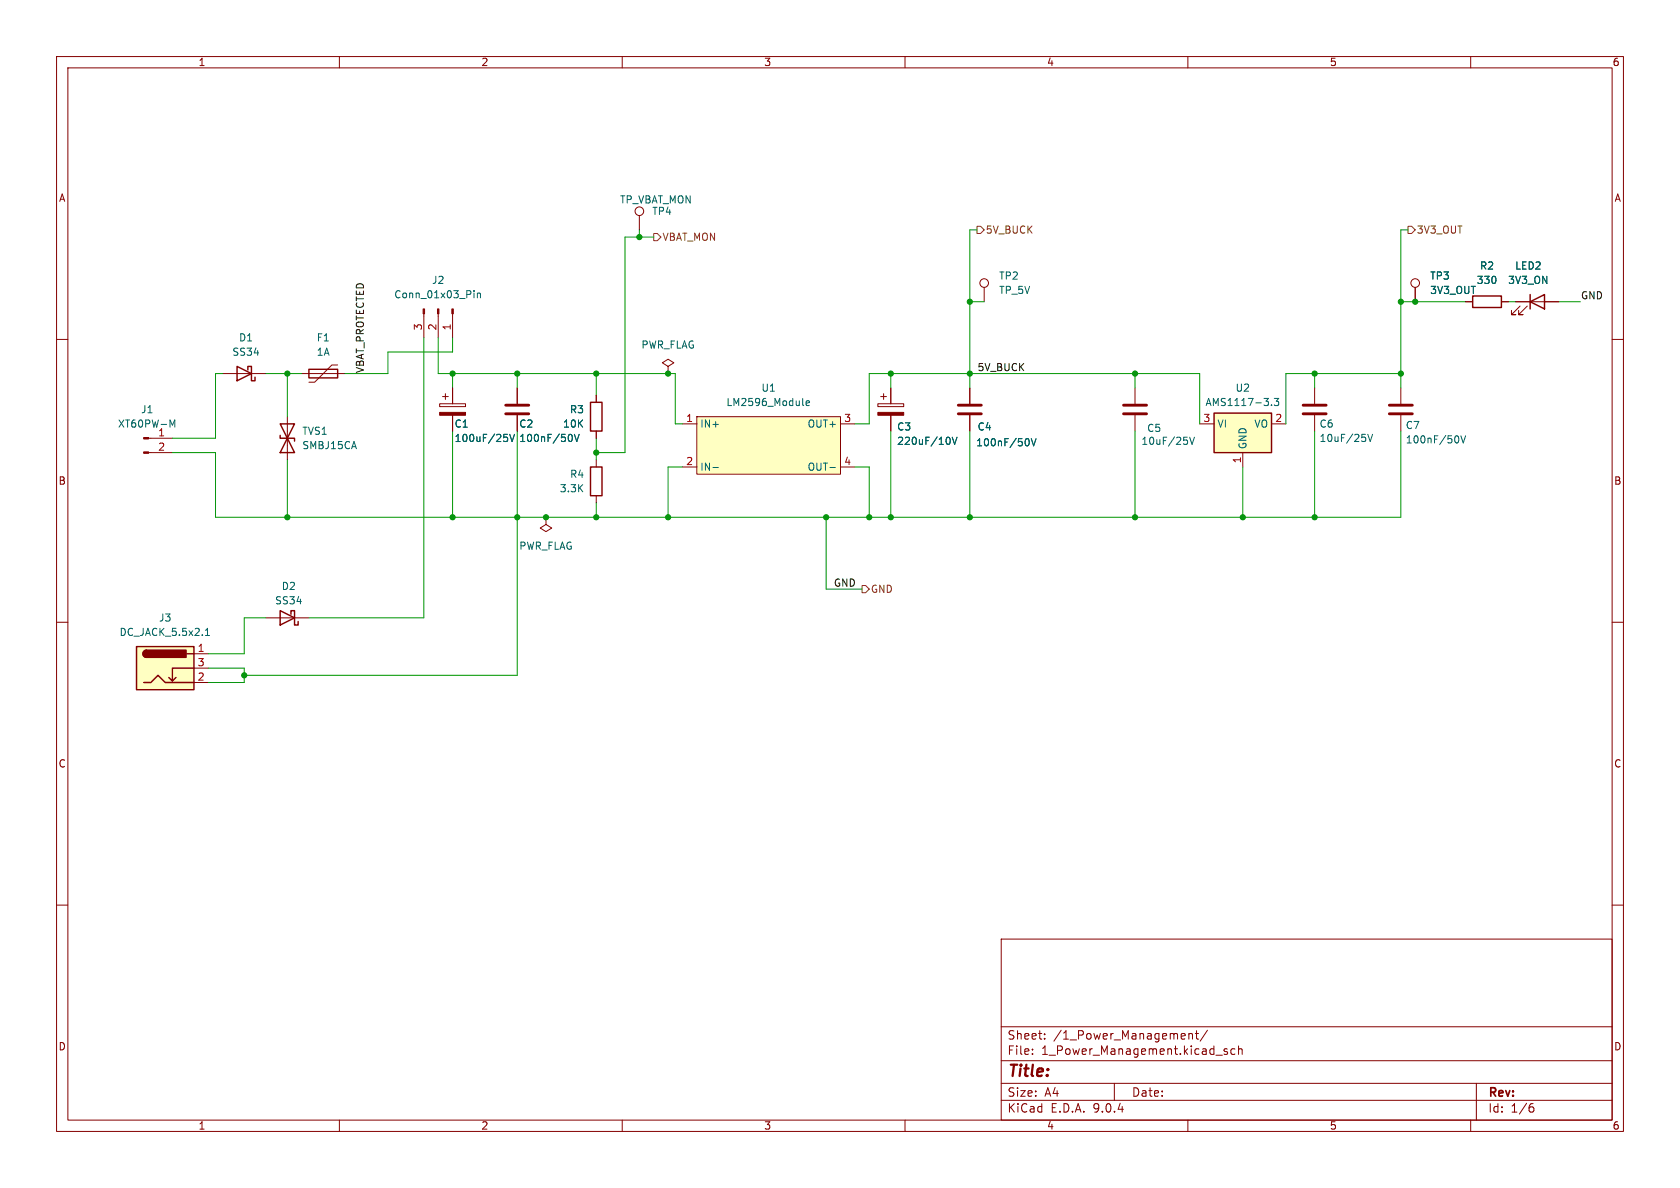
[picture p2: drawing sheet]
<svg xmlns="http://www.w3.org/2000/svg" width="297mm" height="210mm" viewBox="0 0 297 210" stroke-linecap="round" stroke-linejoin="round" font-family="sans-serif">
<g fill="none" stroke="#840000" stroke-width=".18">
<path d="M10 10h277v190h-277zM12 12h273v186h-273zM60 10v2M110 10v2M160 10v2M210 10v2M260 10v2M74.9 55.5v4.2M77.5 55.5v4.2M80 55.5v4.2M174 50.8v2.5M10 60h2"/>
<path d="M105.4 69.9v1.2M105.4 76.2v1.3M155.2 71.4h4.6v.5h-4.6zM155.7 70.1h1M156.2 69.6v1M157.5 68.6v2.8M157.5 73.4v2.8M200.7 68.6v2.8M200.7 73.4v2.8M285 60h2M96.5 91.4v1.3l1 .6-1 .7-1-.7 1-.6M96.5 91.4h.1"/>
<path d="M105.4 81.3v1.3M105.4 87.6v1.3M10 110h2M47 109.2h7.6M285 110h2M10 160h2M177 166h108v32h-108zM285 160h2M60 198v2M110 198v2M160 198v2M177 194.5h108"/>
<path d="M177 191.5h108M177 187.5h108M177 181.5h108M182.5 186.3v.1M182.5 185.5v.1M184.7 183.6v.1M184.7 182.8v.1M197 191.5v3M210 198v2M210.2 182.7v1M210.2 182.8l.2-.1 .3 .1 .1 .9M211.3 182.7h.6"/>
<path d="M211.5 182.2v1.3l.4 .2M213.5 182.1l-1.3 2M217 185.5l-.4-.1-.2 .2 .1 .2 .5 .2v.3h-.6M218.3 185.5l-.4-.1-.3 .3v.4l.1 .2h.6M219 185.5l.2-.1 .3 .1 .1 .9M219 184.9v1.5M260 198v2M261 191.5v6.5M270.6 195.7h.4l.2 .3-.1 .5-.5 .1M271 195.1l-.4 .1"/>
<circle cx="174" cy="50" r=".76"/>
</g>
<g fill="#840000" stroke="#840000" stroke-width=".18">
<path d="M79.9 54.6h.2v.9h-.2z"/>
<path d="M77.3 54.6h.3v.9h-.3z"/>
<path d="M74.8 54.6h.3v.9h-.3z"/>
<path d="M155.2 72.9h4.6v.5h-4.6z"/>
</g>
<path d="M83.8 51.4v.1M83.8 51.8v.8M84.4 51.8v.8M84.4 51.9l.2-.1 .3 .1v.7M167.7 77.3a.79 .79 0 0 1 0 1.3M168.3 77.3l.5 1.3 .4-1.3M209.9 77.9v.5M210.3 77.3l.4 1.3 .5-1.3" fill="none" stroke="#006464" stroke-width=".18"/>
<path d="M104.4 71.1h2v5.1h-2zM104.4 82.6h2v5h-2zM49.5 108l2.6 1.2-2.6 1.3zM51.4 108.6v-.6h.7v2.5h.6v-.6" fill="none" stroke="#840000" stroke-width=".25"/>
<path d="M198.6 71.6h4.1M198.6 73.2h4.1" fill="none" stroke="#840000" stroke-width=".51"/>
<path d="M24.1 114.3h10.2v7.6h-10.2z" fill="#ffffc2"/>
<path d="M24.1 114.3h10.2v7.6h-10.2zM25.9 114.9a.64 .64 0 0 0-.6 .7 .64 .64 0 0 0 .6 .6M31.1 119.8l-.6 .6M33 115.6h1.3M34.3 118.1h-3.8v2.3l-.7-.6M25.4 120.7h1.3l1.2-1.3 1.3 1.3h5.1" fill="none" stroke="#840000" stroke-width=".25"/>
<g fill="#840000" stroke="#840000" stroke-width=".25">
<path d="M25.5 115.1l.4-.2v1.3a.63 .63 0 0 1-.6-.4 .63 .63 0 0 1 .2-.7z"/>
<path d="M25.9 114.9h7v1.3h-7z"/>
</g>
<g fill="none" stroke="#840000" stroke-width=".18">
<path d="M113 38.1v2.5M250.2 50.8v2.5M91.4 68.6v2.8M91.4 73.4v2.8M118.1 64.8l1-.7-1-.6-1 .6 1 .7v1.2M118.1 66h.1M171.4 68.6v2.8M171.4 73.4v2.8M34.3 115.6h2.5M34.3 118.1h2.5M34.3 120.7h2.5"/>
<circle cx="113" cy="37.3" r=".76"/>
<circle cx="250.2" cy="50" r=".76"/>
</g>
<path d="M100.9 76.8a.79 .79 0 0 1 0 1.2M101.5 76.8l.5 1.2 .4-1.2M181.6 77.5a.79 .79 0 0 1 0 1.3M182.3 77.5l.4 1.3 .5-1.3M36.3 112.3h.7M36.3 111.4l.4-.3v1.2" fill="none" stroke="#006464" stroke-width=".18"/>
<path d="M89.4 71.6h4.1M89.4 73.2h4.1M169.4 71.6h4.1M169.4 73.2h4.1" fill="none" stroke="#840000" stroke-width=".51"/>
<path d="M214.6 73h10.2v7h-10.2z" fill="#ffffc2"/>
<path d="M214.6 73h10.2v7h-10.2z" fill="none" stroke="#840000" stroke-width=".25"/>
<path d="M212.1 74.9h2.5M224.8 74.9h2.5M219.7 80v2.6" fill="none" stroke="#840000" stroke-width=".18"/>
<path d="M224.8 71.6v.1M225.3 70.4h.8l-.5 .5 .4 .1v.6l-.2 .1-.5-.1" fill="none" stroke="#006464" stroke-width=".18"/>
<path d="M123.2 73.7h25.4v10.1h-25.4z" fill="#ffffc2"/>
<g fill="none" stroke="#840000" stroke-width=".18">
<path d="M250.2 50.8v2.5M259.1 53.3h1.2M265.4 53.3h1.3M268 53.3h7.6M268.7 54.1l-1.5 1.5h.8h-.8v-.7M270 54.1l-1.5 1.5h.7h-.7v-.7M26.3 77.5h4.2M39.4 66h7.6M50.8 73.7v7.6M53.3 66h7.7M59.7 64.5h-1l-3.1 3.1h-1M77.7 71.4h4.6v.5h-4.6z"/>
<path d="M78.2 70.1h1M78.7 69.6v1M80 68.6v2.8M80 73.4v2.8M91.4 68.6v2.8M91.4 73.4v2.8M105.4 69.9v1.2M105.4 76.2v1.3M120.6 74.9h2.6M123.2 73.7h25.4v10.1h-25.4zM148.6 74.9h2.5M157.5 68.6v2.8"/>
<path d="M157.5 73.4v2.8M171.4 68.6v2.8M171.4 73.4v2.8M232.4 68.6v2.8M232.4 73.4v2.8M247.6 68.6v2.8M247.6 73.4v2.8M26.3 80h4.2M120.6 82.6h2.6M148.6 82.6h2.5"/>
</g>
<g fill="none" stroke="#006464" stroke-width=".18">
<path d="M30.1 74.2l.4 .9 .4-.9v1.3M89.1 76.8h.6M89.5 77.3l.2 .2v.3l-.2 .2M90.1 76.8l.4 1.2 .5-1.2M100.9 76.8a.79 .79 0 0 1 0 1.2M101.5 76.8l.5 1.2 .4-1.2M142 71.6l.1 .1M142.5 71.3l.6-.1v-.3h-.4l-.2 .1 .1 .6h.5M167.7 77.3a.79 .79 0 0 1 0 1.3M168.3 77.3l.5 1.3 .4-1.3M181.6 77.5a.79 .79 0 0 1 0 1.3M182.3 77.5l.4 1.3 .5-1.3"/>
<path d="M241.4 77.4v.5M241.8 76.8l.4 1.2 .5-1.2M257.6 77a.79 .79 0 0 1 0 1.3M258.3 77l.4 1.3 .4-1.3M126 82.6h1M146.7 82.6h1"/>
</g>
<g fill="#840000" stroke="#840000" stroke-width=".18">
<path d="M25.4 77.3h.9v.3h-.9z"/>
<path d="M25.4 79.9h.9v.2h-.9z"/>
<path d="M77.7 72.9h4.6v.5h-4.6z"/>
</g>
<path d="M230.4 71.6h4M230.4 73.2h4M245.6 71.6h4.1M245.6 73.2h4.1" fill="none" stroke="#840000" stroke-width=".51"/>
<path d="M260.3 52.3h5.1v2.1h-5.1zM270.5 53.3l2.5-1.2v2.5zM270.5 52.1v2.5M41.9 64.8l2.5 1.2-2.5 1.3zM43.8 65.4v-.6h.6v2.5h.7v-.6M49.5 74.9h2.6l-2.6 5.1h2.6zM49.5 77v.5h2.6v.5M54.6 65.3h5.1v1.5h-5.1z" fill="none" stroke="#840000" stroke-width=".25"/>
<path d="M115.6 41.3h.6l.6 .6-.6 .6h-.6zM172.7 40h.7l.6 .6-.6 .7h-.7zM248.9 40h.7l.6 .6-.6 .7h-.7zM152.4 103.5h.6l.7 .6-.7 .7h-.6z" fill="none" stroke="#725600" stroke-width=".18"/>
<g fill="none" stroke="#009600" stroke-width=".18">
<path d="M74.9 59.7v49.5h-20.3M77.5 59.7v6.3h41.9v8.9h1.2M80 59.7v2.5h-11.4v3.8h-7.6M113 40.6v1.3M115.6 41.9h-5.1v38.1h-5.1M171.4 53.3h2.6M172.7 40.6h-1.3v28M247.6 53.3h11.5M248.9 40.6h-1.3v28M266.7 53.3h1.3M275.6 53.3h3.8M39.4 66h-1.3v11.5h-7.6"/>
<path d="M47 66h6.3M50.8 66v7.7M80 66v2.6M80 76.2v15.2M91.4 66v2.6M91.4 76.2v43.2h-48.2M105.4 66v3.9M105.4 77.5v3.8M151.1 74.9h2.6v-8.9h58.4v8.9M157.5 66v2.6M157.5 76.2v15.2M171.4 76.2v15.2"/>
<path d="M200.7 66v2.6M200.7 76.2v15.2M232.4 66v2.6M232.4 76.2v15.2M247.6 66h-20.3v8.9M247.6 76.2v15.2h-209.5v-11.4h-7.6M50.8 81.3v10.1M105.4 88.9v2.5M120.6 82.6h-2.5v8.8M146 91.4v12.7h6.4M151.1 82.6h2.6v8.8M219.7 82.6v8.8"/>
<path d="M36.8 118.1h6.4v2.6h-6.4M47 109.2h-3.8v6.4h-6.4"/>
</g>
<g fill="#009600" stroke="#009600" stroke-width=".18">
<circle cx="171.4" cy="91.4" r=".46"/>
<circle cx="171.4" cy="66" r=".46"/>
<circle cx="171.4" cy="53.3" r=".46"/>
<circle cx="157.5" cy="66" r=".46"/>
<circle cx="105.4" cy="66" r=".46"/>
<circle cx="118.1" cy="66" r=".46"/>
<circle cx="91.4" cy="91.4" r=".46"/>
<circle cx="96.5" cy="91.4" r=".46"/>
<circle cx="113" cy="41.9" r=".46"/>
<circle cx="105.4" cy="80" r=".46"/>
<circle cx="50.8" cy="91.4" r=".46"/>
<circle cx="50.8" cy="66" r=".46"/>
<circle cx="43.2" cy="119.4" r=".46"/>
<circle cx="200.7" cy="91.4" r=".46"/>
<circle cx="200.7" cy="66" r=".46"/>
<circle cx="247.6" cy="66" r=".46"/>
<circle cx="247.6" cy="53.3" r=".46"/>
<circle cx="232.4" cy="66" r=".46"/>
<circle cx="232.4" cy="91.4" r=".46"/>
<circle cx="219.7" cy="91.4" r=".46"/>
<circle cx="250.2" cy="53.3" r=".46"/>
<circle cx="91.4" cy="66" r=".46"/>
<circle cx="80" cy="91.4" r=".46"/>
<circle cx="80" cy="66" r=".46"/>
<circle cx="153.7" cy="91.4" r=".46"/>
<circle cx="157.5" cy="91.4" r=".46"/>
<circle cx="105.4" cy="91.4" r=".46"/>
<circle cx="118.1" cy="91.4" r=".46"/>
<circle cx="146" cy="91.4" r=".46"/>
</g>
<text font-size="2.8" fill="#840000" x="178" y="190.9">Title:</text>
<g font-size="2.1" fill="#840000">
<text x="178" y="184">Sheet:</text>
<text x="186.2" y="184">/1_Power_Management/</text>
<text x="178" y="186.7">File:</text>
<text x="184.1" y="186.7">1_Power_Management.kicad_sch</text>
<text x="178" y="196.9">KiCad</text>
<text x="178" y="194.1">Size:</text>
<text x="184.7" y="194.1">A4</text>
<text x="185.7" y="196.9">E.D.A.</text>
<text x="193.3" y="196.9">9.0.4</text>
<text x="200" y="194.1">Date:</text>
<text x="263" y="194.3">Rev:</text>
<text x="263" y="196.9">Id:</text>
<text x="267.1" y="196.9">1/6</text>
</g>
<g font-size="1.8" fill="#840000">
<text x="35" y="11.9">1</text>
<text x="85" y="11.9">2</text>
<text x="135" y="11.9">3</text>
<text x="185" y="11.9">4</text>
<text x="235" y="11.9">5</text>
<text x="285" y="11.9">6</text>
<text x="10.3" y="35.9">A</text>
<text x="285.3" y="35.9">A</text>
<text x="10.3" y="85.9">B</text>
<text x="285.3" y="85.9">B</text>
<text x="10.3" y="135.9">C</text>
<text x="285.3" y="135.9">C</text>
<text x="10.3" y="185.9">D</text>
<text x="285.3" y="185.9">D</text>
<text x="35" y="199.9">1</text>
<text x="85" y="199.9">2</text>
<text x="135" y="199.9">3</text>
<text x="185" y="199.9">4</text>
<text x="235" y="199.9">5</text>
<text x="285" y="199.9">6</text>
</g>
<g font-size="1.8" fill="#006464">
<text x="109.5" y="36.2">TP_VBAT_MON</text>
<text x="115.2" y="38.2">TP4</text>
<text x="261.5" y="47.9">R2</text>
<text x="267.8" y="47.9">LED2</text>
<text x="69.6" y="52.9">Conn_01x03_Pin</text>
<text x="76.3" y="50.4">J2</text>
<text x="176.5" y="49.6">TP2</text>
<text x="176.5" y="52.2">TP_5V</text>
<text x="252.7" y="49.6">TP3</text>
<text x="252.7" y="52.2">3V3_OUT</text>
<text x="261" y="50.4">330</text>
<text x="266.5" y="50.4">3V3_ON</text>
<text x="41" y="63.1">SS34</text>
<text x="42.2" y="60.6">D1</text>
<text x="55.9" y="60.6">F1</text>
<text x="55.9" y="63.1">1A</text>
<text x="113.3" y="61.8">PWR_FLAG</text>
<text x="128.3" y="72">LM2596_Module</text>
<text x="134.5" y="69.4">U1</text>
<text x="213" y="72">AMS1117-3.3</text>
<text x="218.3" y="69.4">U2</text>
<text x="20.8" y="75.8">XT60PW-M</text>
<text x="24.8" y="73.3">J1</text>
<text x="53.3" y="77.1">TVS1</text>
<text x="80.3" y="75.8">C1</text>
<text x="91.7" y="75.8">C2</text>
<text x="99.4" y="75.8">10K</text>
<text x="100.7" y="73.3">R3</text>
<text x="123.7" y="75.8">IN+</text>
<text x="142.7" y="75.8">OUT+</text>
<text x="158.5" y="76.3">C3</text>
<text x="172.7" y="76.3">C4</text>
<text x="202.7" y="76.6">C5</text>
<text x="215.1" y="75.8">VI</text>
<text x="221.7" y="75.8">VO</text>
<text x="233.2" y="75.8">C6</text>
<text x="248.4" y="76">C7</text>
<text x="53.3" y="79.6">SMBJ15CA</text>
<text x="80.3" y="78.3">100uF/25V</text>
<text x="91.7" y="78.3">100nF/50V</text>
<text x="123.7" y="83.4">IN-</text>
<text x="142.7" y="83.4">OUT-</text>
<text x="158.5" y="78.8">220uF/10V</text>
<text x="172.5" y="79.1">100nF/50V</text>
<text x="201.7" y="78.8">10uF/25V</text>
<text x="220.6" y="79.5" transform="rotate(-90 220.6 79.5)">GND</text>
<text x="233.2" y="78.3">10uF/25V</text>
<text x="248.4" y="78.6">100nF/50V</text>
<text x="98.9" y="87.2">3.3K</text>
<text x="100.7" y="84.7">R4</text>
<text x="91.7" y="97.4">PWR_FLAG</text>
<text x="48.5" y="107">SS34</text>
<text x="49.7" y="104.5">D2</text>
<text x="21" y="112.6">DC_JACK_5.5x2.1</text>
<text x="28" y="110.1">J3</text>
</g>
<g font-size="1.8" fill="#725600">
<text x="174.2" y="41.5">5V_BUCK</text>
<text x="250.4" y="41.5">3V3_OUT</text>
<text x="117" y="42.8">VBAT_MON</text>
<text x="153.9" y="105">GND</text>
</g>
<g font-size="1.8" fill="#0f0f0f">
<text x="279.4" y="53">GND</text>
<text x="172.7" y="65.7">5V_BUCK</text>
<text x="64.4" y="66" transform="rotate(-90 64.4 66)">VBAT_PROTECTED</text>
<text x="147.3" y="103.8">GND</text>
</g>
<g font-size="1.8" fill="#a90000">
<text x="74.7" y="58.5" transform="rotate(-90 74.7 58.5)">3</text>
<text x="77.2" y="58.5" transform="rotate(-90 77.2 58.5)">2</text>
<text x="79.8" y="58.5" transform="rotate(-90 79.8 58.5)">1</text>
<text x="27.9" y="77.2">1</text>
<text x="121.2" y="74.7">1</text>
<text x="149.2" y="74.7">3</text>
<text x="212.7" y="74.7">3</text>
<text x="225.4" y="74.7">2</text>
<text x="27.9" y="79.8">2</text>
<text x="121.2" y="82.3">2</text>
<text x="149.2" y="82.3">4</text>
<text x="219.5" y="82" transform="rotate(-90 219.5 82)">1</text>
<text x="34.9" y="115.3">1</text>
<text x="34.9" y="117.9">3</text>
<text x="34.9" y="120.4">2</text>
</g>
</svg>
